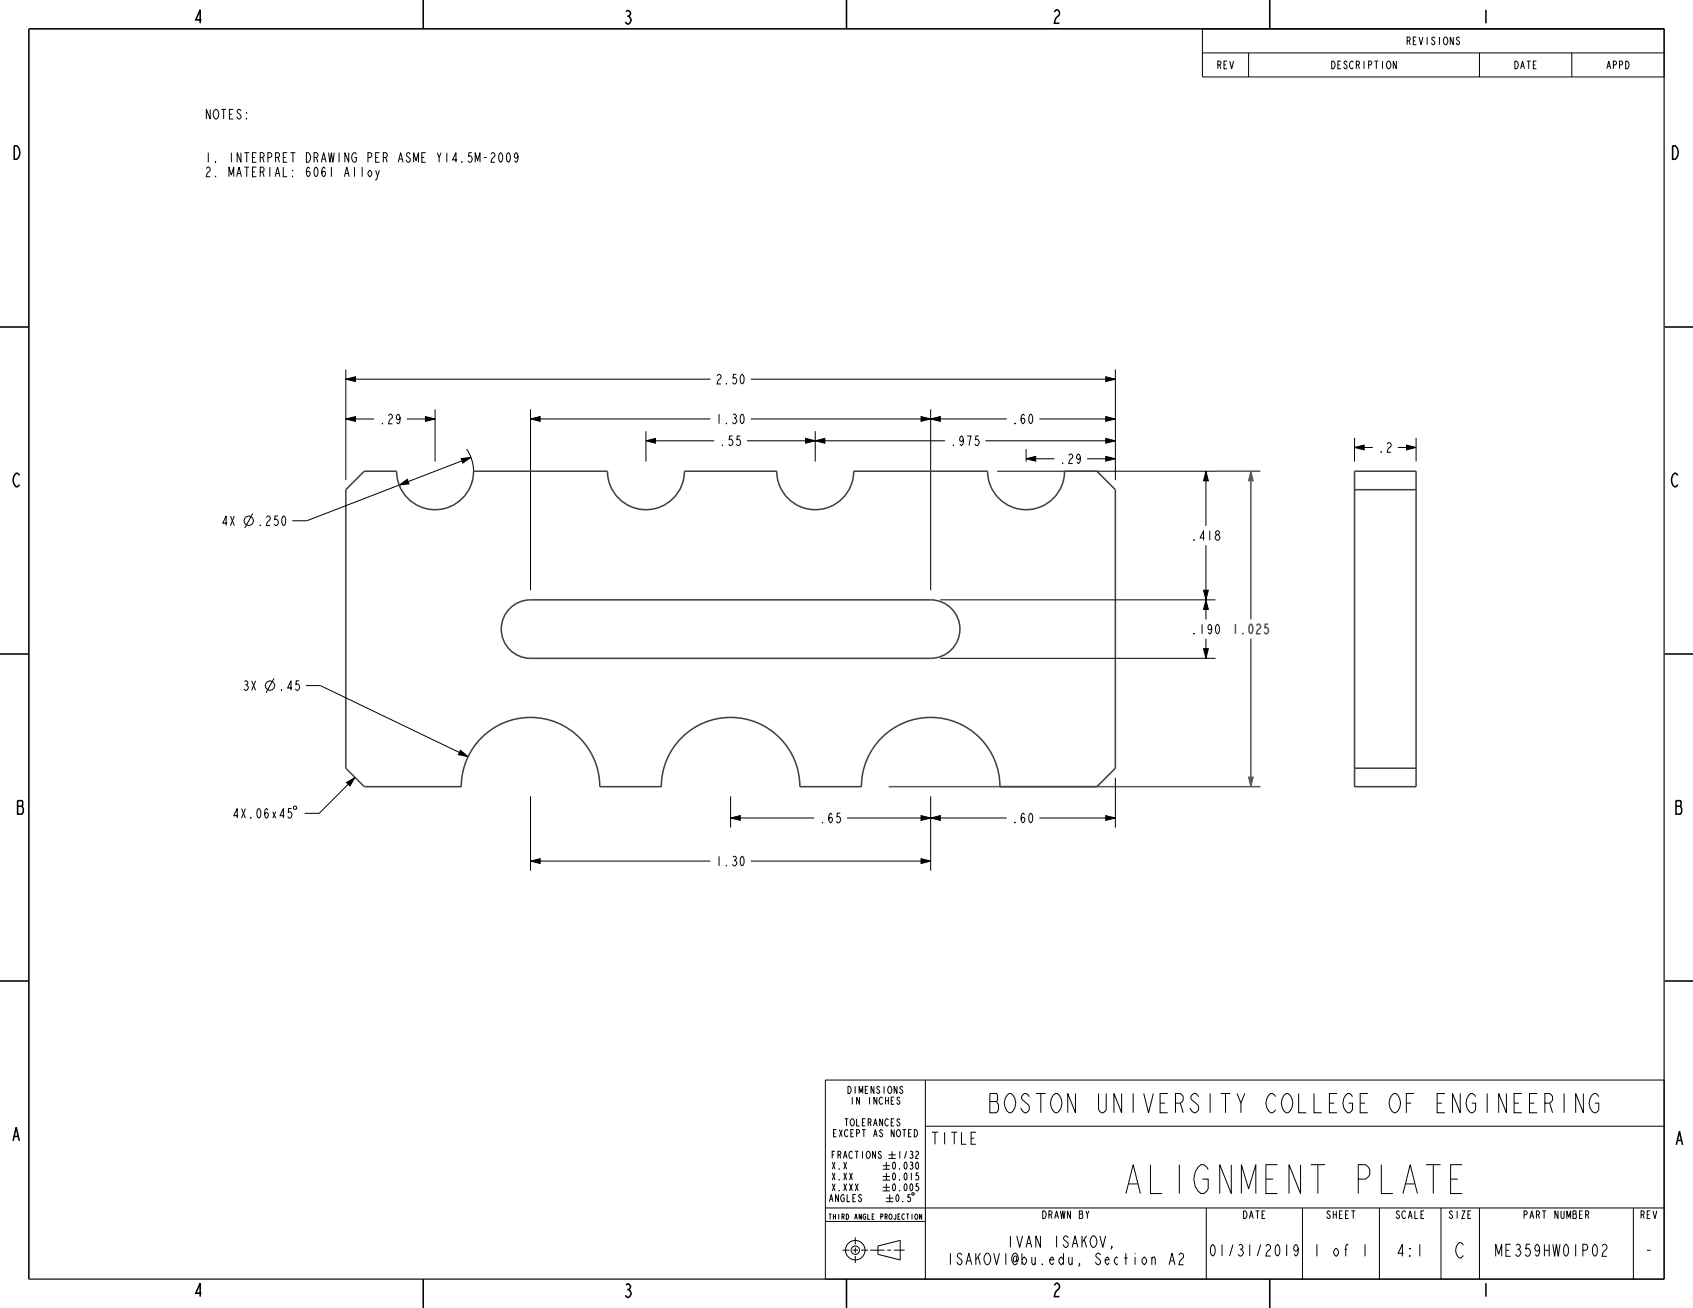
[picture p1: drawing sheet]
<svg xmlns="http://www.w3.org/2000/svg" width="559mm" height="432mm" viewBox="0 0 559 432" stroke-linecap="round" stroke-linejoin="round" font-family="sans-serif">
<g fill="none" stroke="#000" stroke-width=".33">
<path d="M114.1 125.2l3.2-.8v1.6zM114.1 138.3l3.2-.8v1.6zM140.4 137.5l3.2 .8-3.2 .8zM175.1 138.3l3.2-.8v1.6zM304 137.5l3.2 .8-3.2 .8zM307.2 138.3l3.2-.8v1.6zM365 124.4l3.1 .8-3.1 .8zM365 137.5l3.1 .8-3.1 .8zM213.2 145.5l3.2-.8v1.6zM265.9 144.7l3.2 .8-3.2 .8zM269.1 145.5l3.2-.8v1.6zM338.7 151.4l3.2-.7v1.5z"/>
<path d="M365 144.7l3.1 .8-3.1 .8zM365 150.7l3.1 .7-3.1 .8zM398 155.6l.8 3.1h-1.6zM397.2 194.9h1.6l-.8 3.1zM398 198l.8 3.2h-1.6zM397.2 214.2h1.6l-.8 3.1zM114.4 258.3l2.8-1.6-1.7 2.8zM96.9 266.4l.2-.3h.6l.2 .3v.5l-.2 .3h-.6l-.2-.3zM278.1 412.7h2.3M281.4 412.7h1.8M282.3 408.5v2.3M282.3 411.8v1.8"/>
<path d="M282.3 414.6v2.3M284.2 412.7h2.3M287.2 412.7h4.7M289.8 411.3l7.3-1.8v6.4l-7.3-1.8zM292.9 412.7h1.2M295 412.7h3.6"/>
<circle cx="282.3" cy="412.7" r="3.2"/>
<circle cx="282.3" cy="412.7" r="1.39"/>
</g>
<g fill="#000">
<path d="M114.1 125.2l3.2-.8v1.6zM114.1 138.3l3.2-.8v1.6zM140.4 137.5l3.2 .8-3.2 .8zM175.1 138.3l3.2-.8v1.6zM304 137.5l3.2 .8-3.2 .8zM307.2 138.3l3.2-.8v1.6zM365 124.4l3.1 .8-3.1 .8zM365 137.5l3.1 .8-3.1 .8zM213.2 145.5l3.2-.8v1.6zM265.9 144.7l3.2 .8-3.2 .8zM269.1 145.5l3.2-.8v1.6zM338.7 151.4l3.2-.7v1.5z"/>
<path d="M365 144.7l3.1 .8-3.1 .8zM365 150.7l3.1 .7-3.1 .8zM398 155.6l.8 3.1h-1.6zM397.2 194.9h1.6l-.8 3.1zM398 198l.8 3.2h-1.6zM397.2 214.2h1.6l-.8 3.1zM114.4 258.3l2.8-1.6-1.7 2.8z"/>
</g>
<path d="M412.9 155.6l.8 3.1h-1.6z" fill="#595959"/>
<path d="M412.9 155.6l.8 3.1h-1.6z" fill="none" stroke="#595959" stroke-width=".33"/>
<path d="M412.1 256.5h1.6l-.8 3.2z" fill="#595959"/>
<path d="M412.1 256.5h1.6l-.8 3.2z" fill="none" stroke="#595959" stroke-width=".33"/>
<path d="M152.2 151.4l3.3-.4-2.7 1.9zM447.1 147.7l3.2-.8v1.6zM464.2 146.9l3.2 .8-3.2 .8zM131.8 160.1l2.6-1.8 .6 1.4zM152 247.7l2.5 2.1-3.2-.7zM241.1 270l3.2-.8v1.6zM304 269.2l3.2 .8-3.2 .8zM307.2 270l3.2-.8v1.6zM365 269.2l3.1 .8-3.1 .8zM175.1 284.3l3.2-.8v1.6zM304 283.5l3.2 .8-3.2 .8z" fill="#000"/>
<g fill="none" stroke="#000" stroke-width=".33">
<path d="M396.9 9.5h152.4v15.9h-152.4zM396.9 17.5h152.4M412.1 17.5v7.9M488.3 17.5v7.9M518.8 17.5v7.9M171 51.5l-.2 .5-.5 .3-.4-.3a1.24 1.24 0 0 1 .4-1.6 2.15 2.15 0 0 1 0 3.2l-.4-.6M114.1 122v36.5M114.1 138.3h9.4M114.1 125.2h120.4M134.3 138.3h9.3M143.6 135.1v17.3M175.1 135.1v59.8"/>
<path d="M175.1 138.3h59.4M247.8 138.3h84.5M247.8 125.2h120.3M307.2 135.1v59.8M343.1 138.3h25M368.1 122v36.5M152.2 151.4l3.3-.4-2.7 1.9zM154 148.2a12.7 12.7 0 0 1 2.3 7.4M155.5 151l-54.2 20.9h-4.8M213.2 142.3v10.1M213.2 145.5h22.5M246.5 145.5h65.4"/>
<path d="M269.1 142.3v10.1M325.3 145.5h42.8M329.2 155.6h72M338.7 151.4h9.3M338.7 148.3v4.1M358.8 151.4h9.3M398 155.6v18M447.1 147.7l3.2-.8v1.6zM447.1 144.5v7.9M447.1 147.7h6M461.4 147.7h6M464.2 146.9l3.2 .8-3.2 .8z"/>
<path d="M467.4 144.5v7.9M83.4 169.5l-2.6 4.8M131.8 160.1l2.6-1.8 .6 1.4zM398 180v24.5M310.4 198h90.8M310.4 217.3h90.8M398 210.9v6.4M90.4 224l-2.6 4.7M101 226.3h4.7l48.8 23.5M117.2 256.7l-11.9 11.8h-4.7M152 247.7l2.5 2.1-3.2-.7zM368.1 256.8v16.4"/>
<path d="M175.1 262.9v24.5M241.1 270l3.2-.8v1.6zM241.1 270h27.7M241.1 262.9v10.3M279.6 270h52.7M304 269.2l3.2 .8-3.2 .8zM307.2 270l3.2-.8v1.6zM307.2 262.9v24.5M343.1 270h25M365 269.2l3.1 .8-3.1 .8zM175.1 284.3l3.2-.8v1.6zM175.1 284.3h59.4"/>
<path d="M247.8 284.3h59.4M304 283.5l3.2 .8-3.2 .8zM272.4 356.6h276.9v65.7h-276.9zM305.4 356.6v65.7M305.4 371.8h243.9M272.4 398.8h276.9M291.4 384.8h2.3M291.4 386h2.3M291.4 388.4h2.3M291.4 389.6h2.3M291.4 392h2.3M291.4 393.1h2.3"/>
<path d="M292.5 395.5h2.3M292.5 396.7h2.3M292.5 383.6v2.4M292.5 387.2v2.4M292.5 390.8v2.3M293.3 381.2h2.3M293.3 382.4h2.3M293.7 394.3v2.4M294.4 380v2.4M301.2 393.7l.5 .2-.1 .6-.6-.2zM398.1 398.8v23.5M429.9 398.8v23.5"/>
<path d="M455.3 398.8v23.5M475.6 398.8v23.5M488.3 398.8v23.5M539.1 398.8v23.5M272.4 403.2h33"/>
<circle cx="82.1" cy="171.9" r="1.56"/>
<circle cx="89.1" cy="226.3" r="1.56"/>
</g>
<g fill="none" stroke="#000" stroke-width=".51">
<path d="M139.7 0v9.5M279.4 0v9.5M419.1 0v9.5M549.3 9.5h-539.8v412.8M0 107.9h9.5M549.3 107.9h9.5M0 215.9h9.5M549.3 215.9h9.5M0 323.8h9.5M549.3 323.8h9.5M139.7 422.3v9.5M279.4 422.3v9.5"/>
<path d="M419.1 422.3v9.5"/>
</g>
<path d="M549.3 9.5v412.8h-539.8M120.2 155.6l-6.1 6.1v91.9l6.1 6.1M362 155.6l6.1 6.1v91.9l-6.1 6.1M447.1 155.6h20.3v104.1h-20.3zM447.1 161.7h20.3M447.1 253.6h20.3" fill="none" stroke="#404040" stroke-width=".51"/>
<path d="M401.2 155.6h14.8M412.9 155.6v48.9M412.9 210.8v48.9M293.3 259.7h122.7" fill="none" stroke="#595959" stroke-width=".51"/>
<!-- layer: 02___PRT_ALL_AXES -->
<path d="M120.2 155.6h10.7a12.7 12.7 0 0 0 12.7 12.7 12.7 12.7 0 0 0 12.7-12.7h44.2a12.7 12.7 0 0 0 12.7 12.7 12.7 12.7 0 0 0 12.7-12.7h30.5a12.7 12.7 0 0 0 12.7 12.7 12.7 12.7 0 0 0 12.7-12.7h44.2a12.7 12.7 0 0 0 12.7 12.7 12.7 12.7 0 0 0 12.7-12.7h10.6M168.7 200.5a9.6 9.6 0 0 1 6.4-2.5h132.1a9.7 9.7 0 0 1 9.6 9.7 9.7 9.7 0 0 1-9.6 9.6h-132.1a9.7 9.7 0 0 1-9-6.2 9.7 9.7 0 0 1 2.6-10.6zM120.2 259.7h32a22.9 22.9 0 0 1 22.9-22.9 22.9 22.9 0 0 1 22.9 22.9h20.3a22.9 22.9 0 0 1 22.8-22.9 22.9 22.9 0 0 1 22.9 22.9h20.3a22.9 22.9 0 0 1 22.9-22.9 22.9 22.9 0 0 1 22.8 22.9h32" fill="none" stroke="#404040" stroke-width=".51"/>
<text font-size="12.4" x="371.6" y="394">ALIGNMENT PLATE</text>
<text font-size="8.3" x="328.3" y="367.3">BOSTON UNIVERSITY COLLEGE OF ENGINEERING</text>
<text font-size="6.6" x="480" y="415.3">C</text>
<g font-size="5.8">
<text x="63.8" y="7.7">4</text>
<text x="205.6" y="7.9">3</text>
<text x="347.2" y="7.7">2</text>
<text x="488.8" y="7.7">1</text>
<text x="3.9" y="52.6">D</text>
<text x="551.2" y="52.6">D</text>
<text x="3.9" y="160.7">C</text>
<text x="551.3" y="160.7">C</text>
<text x="5.2" y="268.8">B</text>
<text x="552.6" y="268.8">B</text>
<text x="3.7" y="376.6">A</text>
<text x="552.7" y="378">A</text>
<text x="63.8" y="428">4</text>
<text x="205.6" y="428.3">3</text>
<text x="347.2" y="428.1">2</text>
<text x="488.8" y="428.1">1</text>
</g>
<g font-size="5.2">
<text x="307" y="377.7">TITLE</text>
<text x="433.3" y="414.7">1 of 1</text>
<text x="460.8" y="414.7">4:1</text>
<text x="493.6" y="414.7">ME359HW01P02</text>
<text x="542.7" y="414.7">-</text>
</g>
<g font-size="5">
<text x="332.5" y="411.8">IVAN ISAKOV,</text>
<text x="312.4" y="417.5">ISAKOVI @bu.edu, Section A2</text>
<text x="399.2" y="414.7">01/31/2019</text>
</g>
<g font-size="4.1">
<text x="67.5" y="39.3">NOTES:</text>
<text x="67.5" y="53.6">1. INTERPRET DRAWING PER ASME Y14.5M-2009</text>
<text x="67.5" y="58.3">2. MATERIAL: 6061 Alloy</text>
<text x="236.1" y="126.8">2.50</text>
<text x="125.1" y="139.9">.29</text>
<text x="236.1" y="139.9">1.30</text>
<text x="333.9" y="139.9">.60</text>
<text x="237.3" y="147.1">.55</text>
<text x="313.5" y="147.1">.975</text>
<text x="454.7" y="149.3">.2</text>
<text x="349.6" y="153">.29</text>
<text x="72.9" y="173.5">4X</text>
<text x="84.8" y="173.5">.250</text>
<text x="393" y="178.4">.418</text>
<text x="393" y="209.3">.190</text>
<text x="79.9" y="227.9">3X</text>
<text x="91.8" y="227.9">.45</text>
<text x="76.6" y="270.1">4X.06x45</text>
<text x="270.4" y="271.6">.65</text>
<text x="333.9" y="271.6">.60</text>
<text x="236.1" y="285.9">1.30</text>
</g>
<text font-size="4.1" fill="#595959" x="406.5" y="209.2">1.025</text>
<g font-size="3.3">
<text x="464.2" y="14.8">REVISIONS</text>
<text x="401.5" y="22.7">REV</text>
<text x="439.3" y="22.7">DESCRIPTION</text>
<text x="499.6" y="22.7">DATE</text>
<text x="530.1" y="22.7">APPD</text>
<text x="343.9" y="402.3">DRAWN BY</text>
<text x="410.1" y="402.3">DATE</text>
<text x="437.6" y="402.3">SHEET</text>
<text x="460.5" y="402.3">SCALE</text>
<text x="478" y="402.3">SIZE</text>
<text x="502.8" y="402.3">PART NUMBER</text>
<text x="541.2" y="402.3">REV</text>
</g>
<g font-size="3.1">
<text x="279.6" y="361">DIMENSIONS</text>
<text x="280.6" y="364.6">IN INCHES</text>
<text x="278.7" y="371.7">TOLERANCES</text>
<text x="275" y="375.3">EXCEPT AS NOTED</text>
<text x="274.4" y="382.4">FRACTIONS</text>
<text x="296.1" y="382.4">1/32</text>
<text x="274.4" y="386">X.X</text>
<text x="274.4" y="389.6">X.XX</text>
<text x="294.2" y="386">0.030</text>
<text x="294.2" y="389.6">0.015</text>
<text x="274.4" y="393.1">X.XXX</text>
<text x="294.2" y="393.1">0.005</text>
<text x="273.6" y="396.7">ANGLES</text>
<text x="295.3" y="396.7">0.5</text>
</g>
<text font-size="2.3" x="273.7" y="402.5">THIRD ANGLE PROJECTION</text>
</svg>
